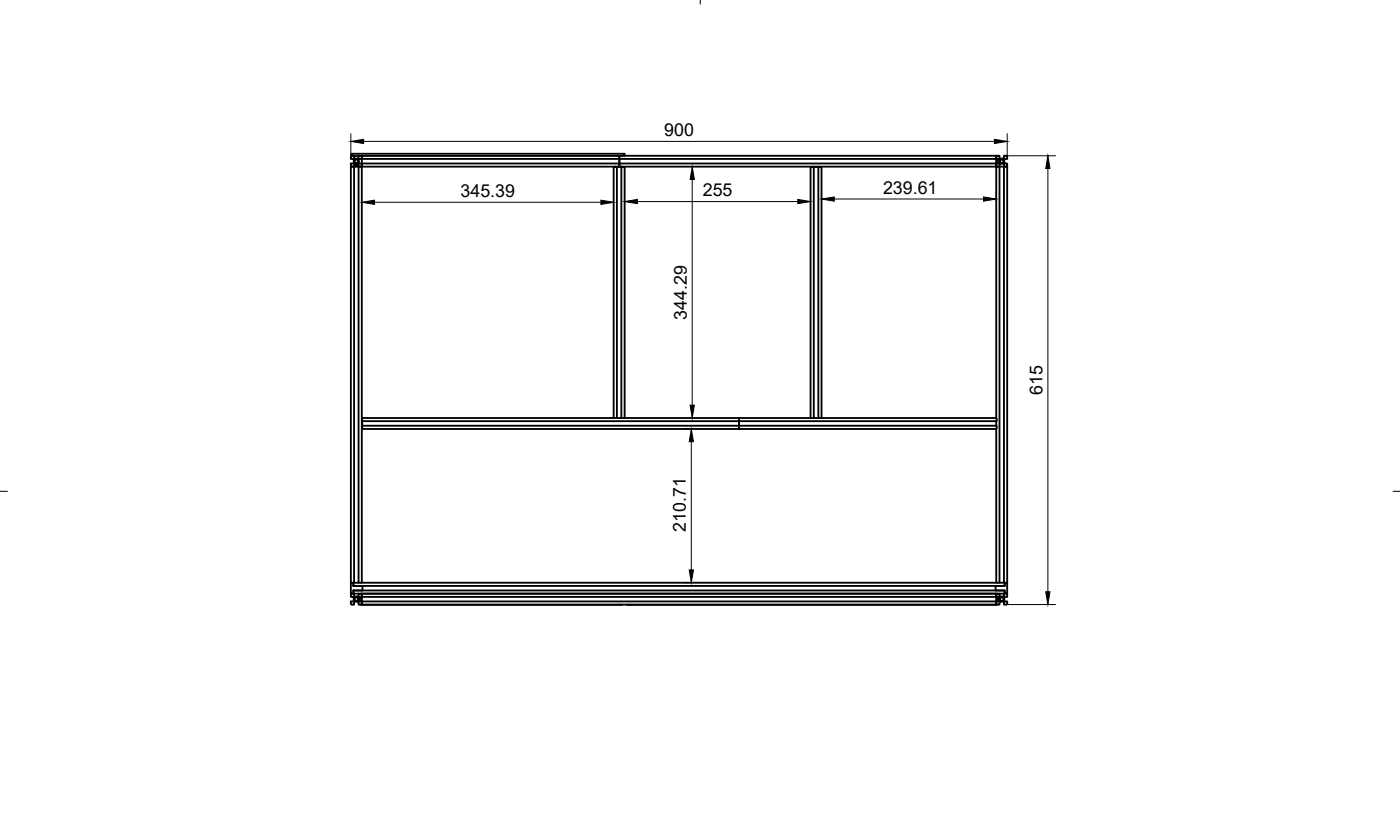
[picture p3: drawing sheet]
<svg xmlns="http://www.w3.org/2000/svg" width="384mm" height="225mm" viewBox="0 0 384 225" stroke-linecap="round" stroke-linejoin="round" font-family="sans-serif">
<!-- layer: Visible -->
<g fill="none" stroke="#000" stroke-width=".51">
<path d="M96.3 42.7v-.6h75v.6h-72.2M96.5 42.7h.6v.8h1.2v-.8h.6M96.5 42.7l-.2 .1-.1 .8h.8v1.2h-.8l.2 .8 .7 .1v-.8h1.2v.8l.8-.1 .1-.2M97.1 45.7v114h-.9v-114h3v114h-.9v-114M97.1 42.7h1.2M97.5 45.7v-.6h.6v.6M98.9 42.7l.3 .3M99.2 44.8v-1.2h70.7v1.2h103.3v.9h-103.3v-.9h-70.7v.6M99.2 43.6h-.8v1.2h.8v.6M99.2 42.7v.9M99.2 43v.6M168.8 45.7h.1"/>
<path d="M169.2 45.7h1.2M170.6 45.7h.1M171.3 42.7h101.9v.3M222.8 45.7h.1M223.2 45.7h1.2M224.6 45.7h.1M273.2 44.8v-1.2h-103.3v-.9v3h-70.7v-.3M273.2 42.7h.1M273.2 43.9h.7v.6h-.7M273.2 43v.6M273.3 43.6h-.1M273.3 43.6v.3"/>
<path d="M273.3 44.5v.3M273.5 42.7h.6v.8h1.2v-.8h.6M273.5 42.7l-.3 .3M274.1 45.7v114h-.9v-42.2M275.3 45.7v114h.9v-114h-3v68.8h-47.9M275.9 42.7l.3 .1v.8h-.8v1.2h.8v.7l-.3 .2h-.6v-.8h-1.2v.8l-.7-.1-.2-.8h.8v-1.2h-.8v-.6M99.2 115.1h.1M99.2 116.9h.1M99.2 116.8h.1M99.2 115.6h.1M99.3 115.4v1.3h103.4v.9M99.3 116.7v.9h103.4"/>
<path d="M168.3 114.5h.9M168.3 114.5v-68.8h.9v68.8M168.3 114.5h-69v.9h103.4v1.3h70.6v.6M169.2 114.5h1.2M170.4 114.5h.9M170.4 114.5v-68.8h.9v68.8M171.3 114.5h31.4v.9h70.6v-.6M202.7 117.6h70.5M222.3 114.5h.9M222.3 114.5v-68.8h.9v68.8M222.3 114.5h-19.6v3.1M223.2 114.5h1.2"/>
<path d="M224.4 114.5h.9M224.4 114.5v-68.8h.9v68.8M273.2 115.4v1.3M96.2 159.7v3h.3M96.9 159.7v.9M97.1 159.7h1.2M99.2 159.7h174M274.1 159.7h1.2M276.2 159.7v3h-.3M96.5 162.7h.6v.8h1.2v-.8h.6M96.5 162.7l-.2 .1-.1 .8h.8v1.2h-.8l.2 .8 .7 .1v-.8h1.2v.8l.8-.1 .1-.2M96.9 161.8v.9"/>
<path d="M96.9 160.6h178.6v-.9v.9h-2.5v1.2h2.5v.9v-.9h-178.6M96.9 160.6h2.5v1.2h-2.5M97.1 162.7h1.2M98.9 162.7h174.6M98.9 162.7l.3 .3M99.1 165.6l70.7 .1M99.1 162.7h.1M99.1 163.6v.3M99.1 164.5v.3M99.1 163.6h.1M99.2 163.6v1.2h174M99.2 163.6h-.8v1.2h.8v.6"/>
<path d="M99.2 163.9h-.7v.6h.7M99.2 163v.6M170.6 165.7h-.7M171.9 165.7h.7M172.7 165.7h100.4M273.2 163.6h-174v-.9h174v3h-174v-.9M273.2 163.9h.5v.6h-.5M273.5 162.7h.6v.8h1.2v-.8h.6M273.5 162.7l-.2 .1-.1 .8h.8v1.2h-.8v.6l.2 .2 .7 .1v-.8h1.2v.8l.9-.2v-.7h-.8v-1.2h.8v-.8l-.3-.1M274.1 162.7h1.2"/>
<circle cx="97.7" cy="44.2" r=".5"/>
<circle cx="274.7" cy="44.2" r=".5"/>
<circle cx="97.7" cy="164.2" r=".5"/>
<circle cx="274.7" cy="164.2" r=".5"/>
</g>
<circle cx="96.3" cy="42.7" r=".25" fill="#000"/>
<!-- layer: BORDER -->
<path d="M192 -.1v1.2M0 134.6h2M382 134.6h2" fill="none" stroke="#000" stroke-width=".27"/>
<!-- layer: FD_Dimensions -->
<g fill="none" stroke="#000" stroke-width=".27">
<path d="M96.2 36.7v6.9M99.7 38.7h173M276.2 36.7v6.9M102.7 55.4h62.1M174.8 55.2h44M189.8 49.2v61.8M225.3 52.4v2.8M228.8 54.5h40.9M273.2 52.4v2.8M275.3 42.7h14.2M287.4 46.2v116M187.5 117.5h1.5"/>
<path d="M189.6 121v35.2M187.5 159.7h1.5M275.3 165.7h14.2"/>
</g>
<g fill="#000" stroke="#000" stroke-width=".27">
<path d="M96.2 38.7l3.5-.5v1.1zM272.7 38.2l3.5 .5-3.5 .6zM99.2 55.4l3.5-.5v1.1zM164.8 54.9l3.5 .5-3.5 .6zM171.3 55.2l3.5-.6v1.2zM189.8 45.7l.6 3.5h-1.1zM218.8 54.6l3.5 .6-3.5 .6zM225.3 54.5l3.5-.5v1.1zM269.7 54l3.5 .5-3.5 .6zM287.4 42.7l.5 3.5h-1.1zM189.3 111h1.1l-.6 3.5zM189.6 117.5l.6 3.5h-1.2z"/>
<path d="M189 156.2h1.2l-.6 3.5zM286.8 162.2h1.1l-.5 3.5z"/>
</g>
<g font-size="4.9">
<text x="182.2" y="37.3">900</text>
<text x="126.3" y="54">345.39</text>
<text x="192.7" y="53.8">255</text>
<text x="242.2" y="53.1">239.61</text>
<text x="188.4" y="87.6" transform="rotate(-90 188.4 87.6)">344.29</text>
<text x="285.9" y="108.3" transform="rotate(-90 285.9 108.3)">615</text>
<text x="188.1" y="145.7" transform="rotate(-90 188.1 145.7)">210.71</text>
</g>
</svg>
